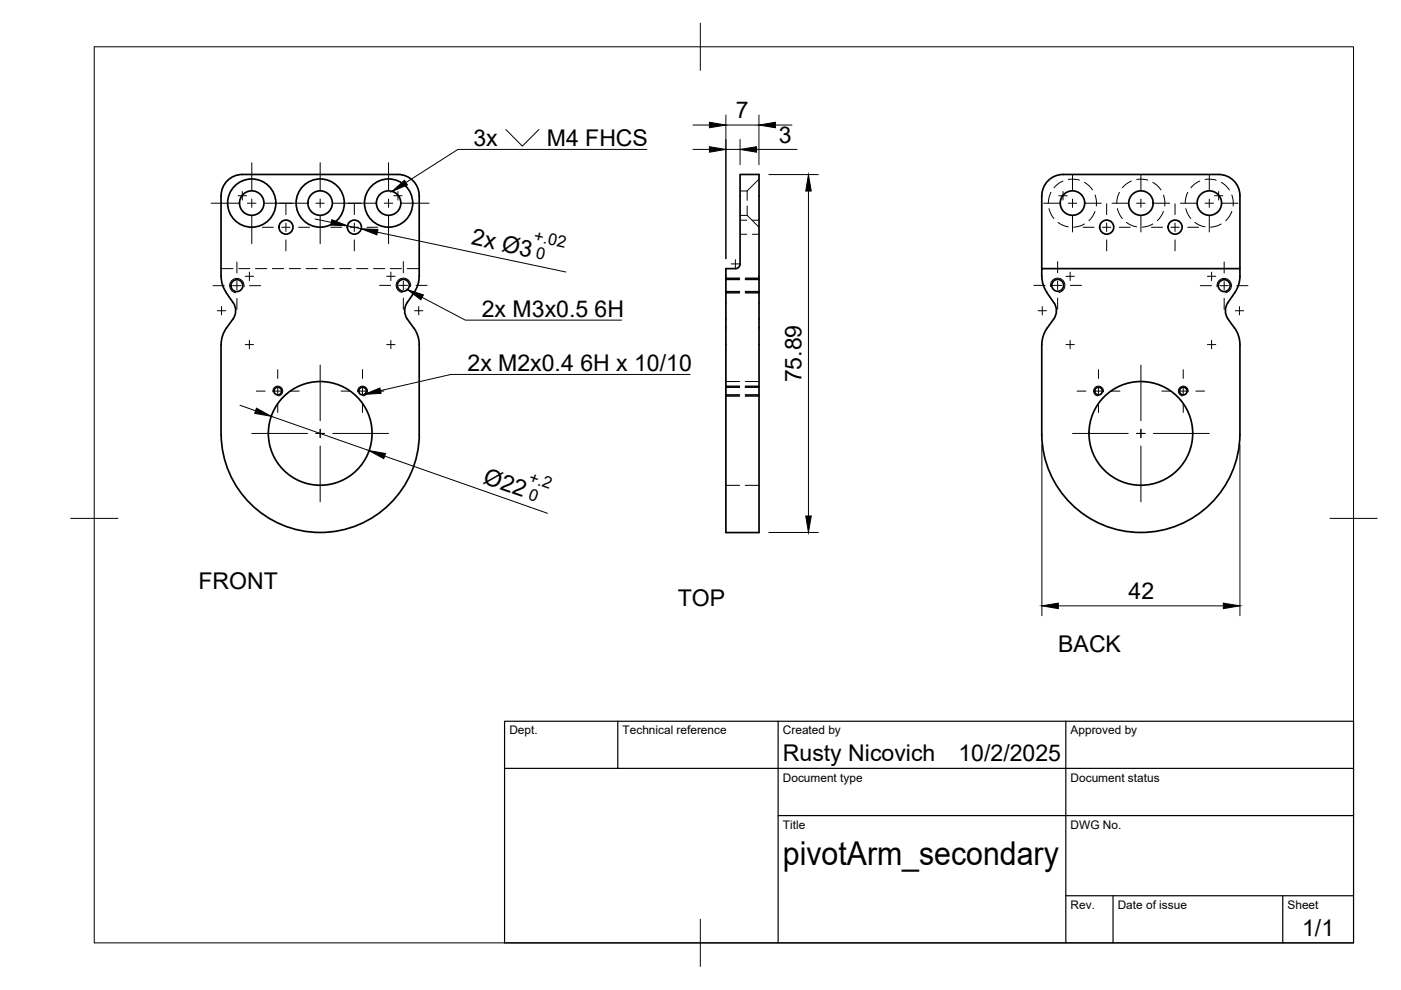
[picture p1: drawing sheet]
<svg xmlns="http://www.w3.org/2000/svg" width="297mm" height="210mm" viewBox="0 0 297 210" stroke-linecap="round" stroke-linejoin="round" font-family="sans-serif">
<!-- layer: Visible -->
<g fill="none" stroke="#000" stroke-width=".36">
<path d="M46.9 41.5v17.1M46.9 41.5a4.5 4.5 0 0 1 4.5-4.5h33a4.5 4.5 0 0 1 4.5 4.5l-.1 17.7-.4 1.7-.6 1.1M46.9 58.6l.3 1.8 .7 1.6M156.9 55.9a1.01 1.01 0 0 1-1 1.1h-2v55.9h7v-75.9h-4v19M220.9 57v-15.5a4.5 4.5 0 0 1 4.5-4.5h33a4.5 4.5 0 0 1 4.5 4.5v15.5M46.9 73.1v19.1M47.9 62l1.5 2.2M48 69.5l-.8 1.7-.3 1.8M49.4 67.7l-1.4 1.8M49.4 64.2a3 3 0 0 1 0 3.4M86.3 64.2a3 3 0 0 0 .1 3.4M86.4 67.7l1.3 1.8"/>
<path d="M87.7 69.5l.9 1.7 .3 1.8v19.2a21 21 0 0 1-21 20.7 21 21 0 0 1-21-20.7M87.8 62l-1.5 2.2M221.9 62l1.5 2.2M222 62l-.6-1.1-.4-1.1-.1-2.8h42a7.3 7.3 0 0 1-1.1 5M222.1 69.5l-.9 1.7-.3 1.9v19.1a21 21 0 0 0 21 20.7 21 21 0 0 0 21-20.7v-19.2l-.3-1.8-.9-1.7M223.4 67.7l-1.4 1.8M223.5 64.2a3 3 0 0 1-.1 3.4M260.4 67.7l1.3 1.8M261.8 62a5.7 5.7 0 0 0-2 3.9l.3 1.2 .3 .5"/>
<circle cx="53.4" cy="43.1" r="5.1"/>
<circle cx="53.4" cy="43.1" r="2.59"/>
<circle cx="60.6" cy="48.2" r="1.49"/>
<circle cx="67.9" cy="43.1" r="2.59"/>
<circle cx="67.9" cy="43.1" r="5.1"/>
<circle cx="75.1" cy="48.2" r="1.49"/>
<circle cx="82.4" cy="43.1" r="5.1"/>
<circle cx="82.4" cy="43.1" r="2.59"/>
<circle cx="227.4" cy="43.1" r="2.59"/>
<circle cx="234.6" cy="48.2" r="1.49"/>
<circle cx="241.9" cy="43.1" r="2.59"/>
<circle cx="249.1" cy="48.2" r="1.49"/>
<circle cx="256.4" cy="43.1" r="2.59"/>
<circle cx="50.2" cy="60.6" r="1.26"/>
<circle cx="85.5" cy="60.5" r="1.26"/>
<circle cx="224.3" cy="60.5" r="1.26"/>
<circle cx="259.6" cy="60.6" r="1.26"/>
<circle cx="58.9" cy="82.9" r=".81"/>
<circle cx="67.9" cy="91.9" r="11"/>
<circle cx="76.9" cy="82.9" r=".81"/>
<circle cx="232.9" cy="82.9" r=".81"/>
<circle cx="241.9" cy="91.9" r="11"/>
<circle cx="250.9" cy="82.9" r=".81"/>
</g>
<!-- layer: Hidden -->
<g fill="none" stroke="#000" stroke-width=".21">
<path d="M160.9 38l-2.5 2.5M225.4 38.4l-1.2 .7-.7 .7M226.5 38.1l1.4-.1 1 .2M229.9 38.7l.9 .6 .8 1M239.9 38.4l-1.2 .7-.7 .7M241 38.1l1.4-.1 1 .2M244.4 38.7l.9 .6 .8 1M254.4 38.4l-1.2 .7-.7 .7M255.5 38.1l1.4-.1 1 .2M258.9 38.7l.9 .6 .8 1M46.9 57h2.5M50.6 57h2.4"/>
<path d="M54.2 57h2.4M57.7 57h2.4M61.3 57h2.4M64.9 57h2.4M68.5 57h2.3M72 57h2.4M75.6 57h2.4M79.2 57h2.4M82.8 57h2.3M86.3 57h2.6M153.9 59.3h2.9M153.9 59.2h2.9"/>
<path d="M156.9 45.7h1.5l2.5 2.5M156.9 46.7h1.4M156.9 49.7h1.4M156.9 40.5h1.5M158 59.3h2.9M158 59.2h2.9M158.4 43.7v2M158.4 40.5v2M159.5 46.7h1.4M159.5 49.7h1.4M222.4 44.2l.5 1.4 .6 .7M222.8 40.8l-.4 1-.1 1.3"/>
<path d="M224.3 47.2l1 .5 1.2 .4M229.9 47.5l-.7 .4-1.6 .3M232.2 44.8l-.6 1.1-.7 .9M232.2 41.4l.3 1.3-.1 1M236.9 44.2l.5 1.4 .6 .7M237.3 40.8l-.4 1-.1 1.3M238.8 47.2l1 .5 1.2 .4M244.4 47.5l-.8 .4-1.4 .3M246.7 44.8l-.6 1.1-.7 .9M246.7 41.4l.3 1.3-.1 1M251.4 44.2l.5 1.4 .6 .7M251.8 40.8l-.3 1-.2 1.3"/>
<path d="M253.3 47.2l1 .5 1.2 .4M258.9 47.5l-.8 .4-1.4 .3M261.2 41.4l.3 1.3v1M261.2 44.8l-.5 1.1-.8 .9M153.9 61.8h2.9M158 61.8h2.9M153.9 83.7h2.9M153.9 82.1h2.9M153.9 80.9h2.9M158 83.7h2.9M158 82.1h2.9M158 80.9h2.9"/>
<path d="M153.9 102.9h2.9M158 102.9h2.9"/>
</g>
<!-- layer: Hidden Narrow -->
<path d="M153.9 59h2.9M158 59h2.9M153.9 62.1h2.9M158 62.1h2.9M153.9 84h2.9M153.9 81.9h2.9M158 84h2.9M158 81.9h2.9" fill="none" stroke="#000" stroke-width=".21"/>
<!-- layer: Visible Narrow -->
<path d="M51.7 60.8a1.53 1.53 0 0 0-1.2-1.8 1.53 1.53 0 0 0-1.8 1.3 1.53 1.53 0 0 0 1.3 1.8M87 60.8a1.53 1.53 0 0 0-1.2-1.8 1.53 1.53 0 0 0-1.8 1.2 1.53 1.53 0 0 0 1.3 1.8M222.7 60.8a1.53 1.53 0 0 1 1.3-1.8 1.53 1.53 0 0 1 1.8 1.2 1.53 1.53 0 0 1-1.3 1.8M258 60.8a1.53 1.53 0 0 1 1.3-1.8 1.53 1.53 0 0 1 1.8 1.3 1.53 1.53 0 0 1-1.3 1.8M57.9 83.1a1.05 1.05 0 0 1 .8-1.2 1.05 1.05 0 0 1 1.2 .8 1.05 1.05 0 0 1-.8 1.2M75.8 83.1a1.05 1.05 0 0 1 .9-1.2 1.05 1.05 0 0 1 1.2 .8 1.05 1.05 0 0 1-.9 1.2M233.9 83.1a1.05 1.05 0 0 0-.8-1.2 1.05 1.05 0 0 0-1.2 .8 1.05 1.05 0 0 0 .8 1.2M251.9 83.1a1.05 1.05 0 0 0-.8-1.2 1.05 1.05 0 0 0-1.3 .8 1.05 1.05 0 0 0 .9 1.2" fill="none" stroke="#000" stroke-width=".21"/>
<!-- layer: BORDER -->
<path d="M20 9.9h267v190h-267zM148.5 4.9v10M15 109.9h10M282 109.9h10M148.5 194.9v10" fill="none" stroke="#000" stroke-width=".21"/>
<!-- layer: TITLEBLOCK -->
<path d="M107 152.9h180v47h-180zM131 152.9v10M165 152.9v47M226 152.9v47M107 162.9h180M165 172.9h122M226 189.9h61M236 189.9v10M272 189.9v10" fill="none" stroke="#000" stroke-width=".25"/>
<!-- layer: Smart Centers -->
<g fill="none" stroke="#000" stroke-width=".21">
<path d="M53.4 34.5v5.9M67.9 34.5v5.9M82.4 34.5v5.9M227.4 37v3.4M241.9 37v3.4M256.4 37v3.4M44.8 43.1h5.9M50.2 55.5v2.4M50.2 59.7v1.8M50.5 41.5h1.8M51.4 40.6v1.8M52 58.6h1.8"/>
<path d="M52.5 43.1h1.8M52.9 57.7v1.8M53.4 42.2v1.8M53.4 45.8v5.9M55.6 48.2h2.4M56 43.1h9.2M59.7 48.2h1.8M60.6 43.2v2.3M60.6 47.3v1.8M60.6 50.9v2.3M63.3 48.2h2.3M67 43.1h1.8"/>
<path d="M67.9 42.2v1.8M67.9 45.8v5.9M70.1 48.2h2.4M70.5 43.1h9.2M74.2 48.2h1.8M75.1 43.2v2.3M75.1 47.3v1.8M75.1 50.9v2.3M77.8 48.2h2.3M81.5 43.1h1.8M82 58.6h1.8M82.4 42.2v1.8"/>
<path d="M82.4 45.8v5.9M82.9 57.7v1.8M83.5 41.5h1.8M84.4 40.6v1.8M85 43.1h6M85.5 55.5v2.3M85.5 59.6v1.8M155 56h1.8M155.9 55.1v1.8M221.3 43.1h3.4M224.2 55.5v2.3M224.2 59.6v1.8"/>
<path d="M224.5 41.5h1.8M225.4 40.6v1.8M226 58.6h1.8M226.5 43.1h1.8M226.9 57.7v1.8M227.4 42.2v1.8M227.4 45.8v3.4M229.6 48.2h2.4M230.1 43.1h3.4M233.7 48.2h1.8M234.6 43.2v2.3M234.6 47.3v1.8"/>
<path d="M234.6 50.9v2.3M235.8 43.1h3.4M237.3 48.2h2.3M241 43.1h1.8M241.9 42.2v1.8M241.9 45.8v3.4M244.1 48.2h2.4M244.6 43.1h3.4M248.2 48.2h1.8M249.1 43.2v2.3M249.1 47.3v1.8M249.1 50.9v2.3"/>
<path d="M250.3 43.1h3.4M251.8 48.2h2.3M255.5 43.1h1.8M256 58.6h1.8M256.4 42.2v1.8M256.4 45.8v3.4M256.9 57.7v1.8M257.5 41.5h1.8M258.4 40.6v1.8M259.1 43.1h3.4M259.5 55.5v2.4M259.5 59.7v1.8"/>
<path d="M45.2 60.6h2.3M46.1 65.9h1.8M47 65v1.8M49.3 60.6h1.8M50.2 63.3v2.3M52 73.1h1.8M52.9 72.2v1.7M52.9 60.6h2.4M58.9 78.4v1.8M67.9 77.4v11.8M76.9 78.4v1.8M80.5 60.5h2.3"/>
<path d="M82 73.1h1.8M82.9 72.2v1.7M84.6 60.5h1.8M85.5 63.2v2.4M87.9 65.9h1.8M88.2 60.5h2.4M88.8 65v1.8M219.2 60.5h2.4M220.1 65.9h1.8M221 65v1.8M223.4 60.5h1.7M224.2 63.2v2.4"/>
<path d="M226 73.1h1.8M226.9 72.2v1.7M226.9 60.5h2.4M232.9 78.4v1.8M241.9 77.4v11.8M250.9 78.4v1.8M254.5 60.6h2.4M256 73.1h1.8M256.9 72.2v1.7M258.7 60.6h1.7M259.5 63.3v2.3M261.9 65.9h1.8"/>
<path d="M262.2 60.6h2.4M262.8 65v1.8M53.4 91.9h11.8M54.4 82.9h1.8M58 82.9h1.8M58.9 82v1.8M58.9 85.6v1.9M61.6 82.9h1.8M67 91.9h1.8M67.9 91v1.8M67.9 94.6v11.8M70.5 91.9h11.9"/>
<path d="M72.3 82.9h1.9M76 82.9h1.7M76.9 82v1.8M76.9 85.6v1.9M79.5 82.9h1.9M227.4 91.9h11.8M228.4 82.9h1.8M232 82.9h1.8M232.9 82v1.8M232.9 85.6v1.9M235.6 82.9h1.8M241 91.9h1.8"/>
<path d="M241.9 91v1.8M241.9 94.6v11.8M244.6 91.9h11.8M246.3 82.9h1.9M250 82.9h1.8M250.9 82v1.8M250.9 85.6v1.9M253.5 82.9h1.9"/>
</g>
<!-- layer: Hole Notes -->
<path d="M86.4 61.4l3.4 1.1-.6 1.1zM77.3 83.6l3.2-1.3 .3 1.1z" fill="#000" stroke="#000" stroke-width=".21"/>
<path d="M89.5 63l9.2 4.9h33.1M146.3 79.4h-50.7l-14.9 3.4" fill="none" stroke="#000" stroke-width=".21"/>
<!-- layer: FD_Dimensions -->
<g fill="none" stroke="#000" stroke-width=".21">
<path d="M146.9 26.5h3.5M146.9 31.7h3.5M153.9 24.4v30.5M153.9 26.5h7M153.9 31.7h3M156.9 29.6v5.3M160.4 31.7h8.6M160.9 24.4v10.5M163 37h10.5M164.4 26.5h3.5M66.8 46.4l3.4 .8M73.7 47.9l2.9 .6"/>
<path d="M80 49.2l40 8.5M171.4 40.5v68.9M50.9 85.9l3.3 1.2M57.5 88.3l20.8 7.2M81.6 96.7l34.5 12.1M220.9 94.3v36.2M262.9 94.3v36.2M163 112.9h10.5M224.4 128.5h35"/>
</g>
<path d="M150.4 25.9l3.5 .6-3.5 .6zM150.4 31.1l3.5 .6-3.5 .6zM156.9 31.7l3.5-.6v1.2zM160.9 26.5l3.5-.6v1.2zM70.4 46.6l3.3 1.3-3.6-.2zM76.6 48.5l3.5 .2-.2 1.1zM171.4 37l.6 3.5h-1.2zM54.4 86.5l3.1 1.8-3.5-.7zM78.3 95.5l3.4 .7-.3 1.1zM170.8 109.4h1.2l-.6 3.5zM220.9 128.5l3.5-.6v1.1zM259.4 127.9l3.5 .6-3.5 .5z" fill="#000" stroke="#000" stroke-width=".21"/>
<!-- layer: Leaders -->
<path d="M107.3 27.5l3.4 3.5 3.6-3.5M137.1 31.7h-40l-11 7" fill="none" stroke="#000" stroke-width=".21"/>
<path d="M83.1 40.6l2.7-2.4 .6 1z" fill="#000" stroke="#000" stroke-width=".21"/>
<text font-size="7" x="166" y="183.4">pivotArm_secondary</text>
<g font-size="4.9">
<text x="156" y="25.1">7</text>
<text x="100.4" y="31">3x</text>
<text x="115.9" y="31">M4 FHCS</text>
<text x="165.1" y="30.2">3</text>
<text x="99.8" y="51.8" transform="rotate(12 99.8 51.8)">2x Ø3</text>
<text x="102.2" y="67.2">2x M3x0.5</text>
<text x="126.1" y="67.2">6H</text>
<text x="99.1" y="78.7">2x M2x0.4</text>
<text x="123" y="78.7">6H x 10/10</text>
<text x="169.9" y="81.1" transform="rotate(-90 169.9 81.1)">75.89</text>
<text x="102.2" y="102.3" transform="rotate(19 102.2 102.3)">Ø22</text>
<text x="42.1" y="125">FRONT</text>
<text x="143.7" y="128.4">TOP</text>
<text x="239.3" y="127.1">42</text>
<text x="224.4" y="138.2">BACK</text>
<text x="166" y="161.4">Rusty Nicovich</text>
<text x="203.2" y="161.4">10/2/2025</text>
<text x="276.1" y="198.6">1/1</text>
</g>
<g font-size="3.5">
<text x="113.1" y="51.2" transform="rotate(12 113.1 51.2)">+.02</text>
<text x="113.5" y="54.7" transform="rotate(12 113.5 54.7)">0</text>
<text x="111.9" y="105.7" transform="rotate(19 111.9 105.7)">0</text>
<text x="111.9" y="102.1" transform="rotate(19 111.9 102.1)">+.2</text>
</g>
<g font-size="2.5">
<text x="108" y="155.7">Dept.</text>
<text x="132" y="155.7">Technical reference</text>
<text x="166" y="155.7">Created by</text>
<text x="227" y="155.7">Approved by</text>
<text x="166" y="165.7">Document type</text>
<text x="227" y="165.7">Document status</text>
<text x="166" y="175.7">Title</text>
<text x="227" y="175.7">DWG No.</text>
<text x="227" y="192.7">Rev.</text>
<text x="237" y="192.7">Date of issue</text>
<text x="273" y="192.7">Sheet</text>
</g>
</svg>
